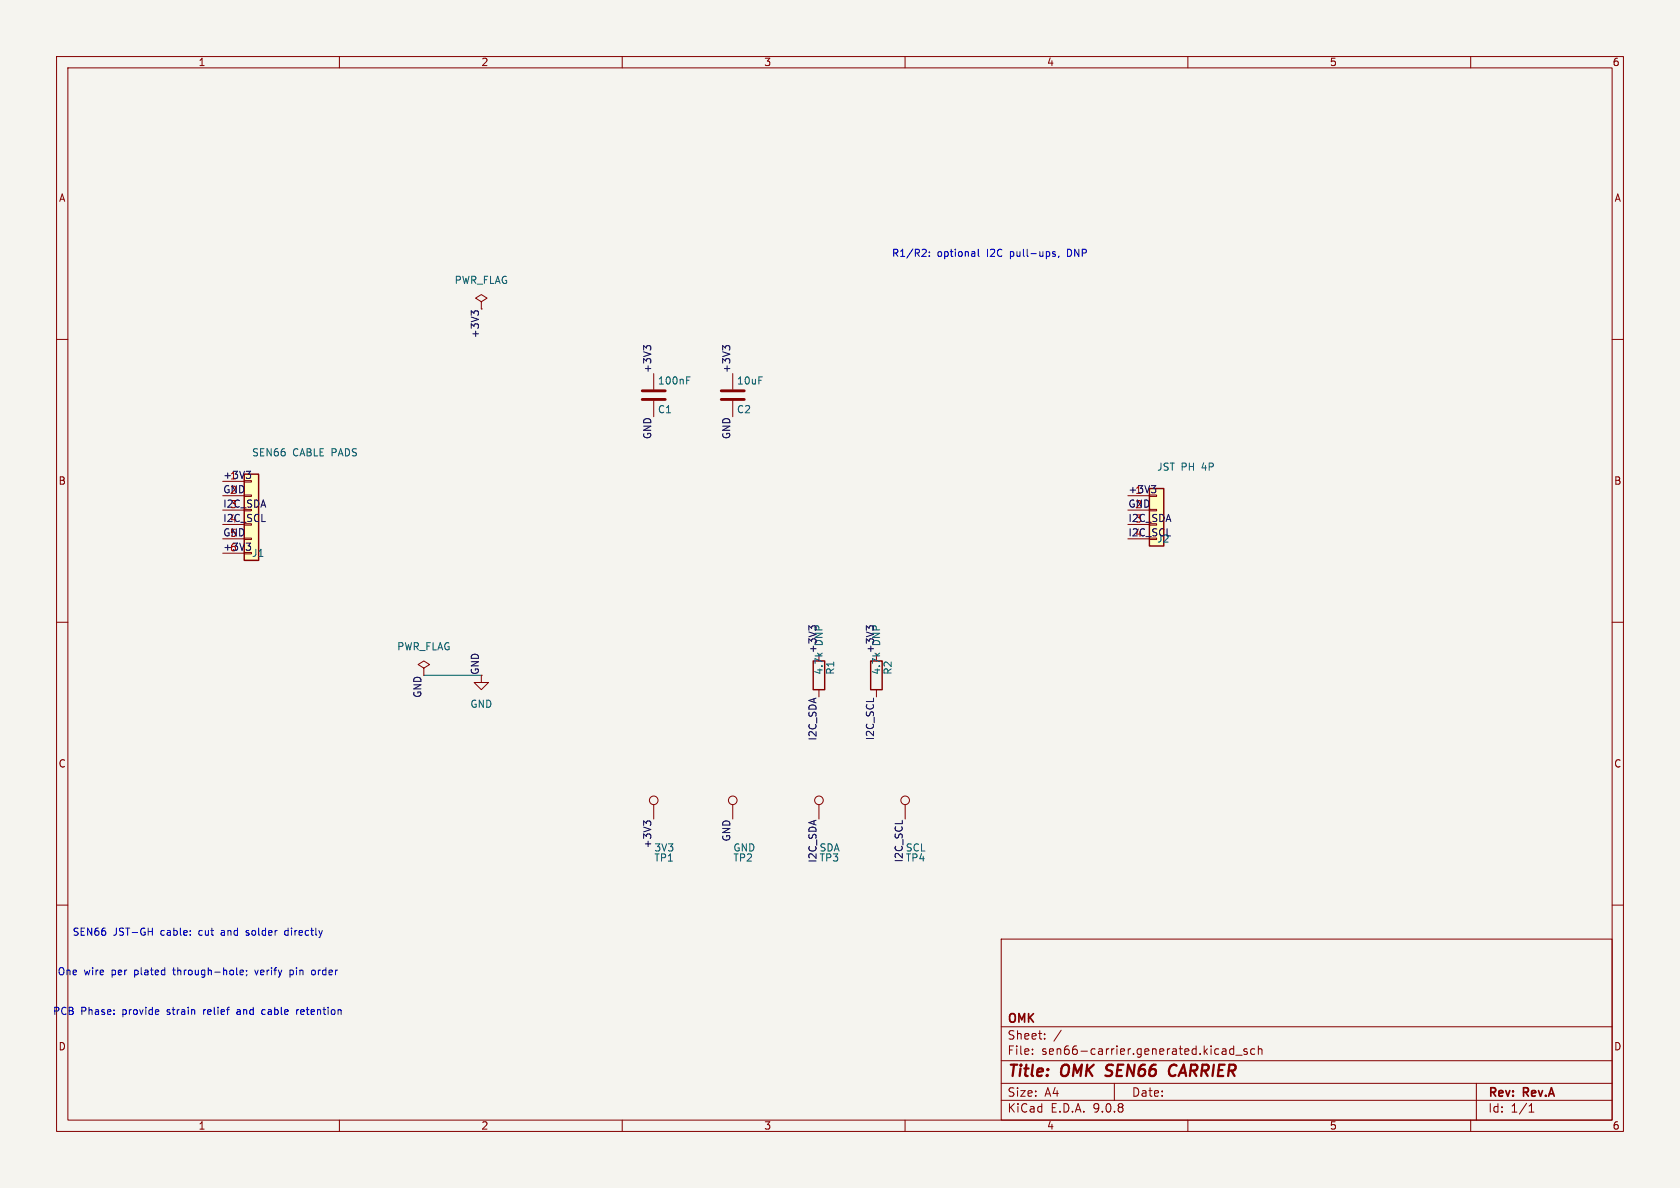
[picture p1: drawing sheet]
<svg xmlns="http://www.w3.org/2000/svg" width="297mm" height="210mm" viewBox="0 0 297 210" stroke-linecap="round" stroke-linejoin="round" font-family="sans-serif">
<path d="M0 0h297v210h-297z" fill="#f5f4ef" stroke="#f5f4ef" stroke-width=".18"/>
<g fill="none" stroke="#840000" stroke-width=".18">
<path d="M10 10h277v190h-277zM12 12h273v186h-273zM60 10v2M110 10v2M160 10v2M210 10v2M260 10v2M10 60h2M129.5 66v2.8M129.5 70.9v2.8M285 60h2M10 110h2"/>
<path d="M285 110h2M10 160h2M177 166h108v32h-108zM285 160h2M60 198v2M110 198v2M160 198v2M177 194.5h108M177 191.5h108M177 187.5h108M177 181.5h108M182.5 186.3v.1"/>
<path d="M182.5 185.5v.1M184.7 183.6v.1M184.7 182.8v.1M187.6 182.1l-1.3 2M197 191.5v3M210 198v2M218.1 184.9v1.5M218.1 185.5l-.4-.1-.3 .3v.4l.1 .2h.6M218.5 186.5h1.1M220.5 185.5l-.4-.1-.2 .2 .1 .2 .5 .2v.3h-.6M221.8 185.5l-.4-.1-.3 .3v.4l.1 .2h.6M222.5 185.5l.2-.1 .3 .1 .1 .9"/>
<path d="M222.5 184.9v1.5M260 198v2M261 191.5v6.5M270.3 196.6h.9M270.3 195.5l.4-.4v1.5"/>
</g>
<path d="M207.6 188.2a1.13 1.13 0 0 0-.9 .7 1.13 1.13 0 0 0 .2 1.2l.3 .1 .5-.1" fill="none" stroke="#840000" stroke-width=".4"/>
<path d="M127.5 69.1h4.1M127.5 70.6h4.1" fill="none" stroke="#840000" stroke-width=".51"/>
<path d="M43.2 83.8h2.5v15.3h-2.5z" fill="#ffffc2"/>
<path d="M43.2 83.8h2.5v15.3h-2.5z" fill="none" stroke="#840000" stroke-width=".25"/>
<g fill="none" stroke="#840000" stroke-width=".18">
<path d="M39.4 85.1h3.8M39.4 87.6h3.8M39.4 90.2h3.8M39.4 92.7h3.8M39.4 95.3h3.8M39.4 97.8h3.8M43.2 85h1.2v.2h-1.2zM43.2 87.5h1.2v.3h-1.2zM43.2 95.1h1.2v.3h-1.2zM43.2 97.7h1.2v.2h-1.2zM74.9 118.1l1-.6-1-.7-1 .7 1 .6v1.3M85.1 119.4v1.3h1.3l-1.3 1.2-1.3-1.2h1.3"/>
<path d="M144.8 142.2v2.6M160 142.2v2.6"/>
<circle cx="144.8" cy="141.5" r=".76"/>
<circle cx="160" cy="141.5" r=".76"/>
</g>
<path d="M203.2 86.4h2.5v10.1h-2.5z" fill="#ffffc2"/>
<path d="M203.2 86.4h2.5v10.1h-2.5zM143.8 116.8h2v5.1h-2zM153.9 116.8h2.1v5.1h-2.1z" fill="none" stroke="#840000" stroke-width=".25"/>
<g fill="none" stroke="#840000" stroke-width=".18">
<path d="M85.1 53.3l1-.6-1-.6-1 .6 1 .6v1.3M85.1 54.6h.1M115.6 66v2.8M115.6 70.9v2.8M199.4 87.6h3.8M199.4 90.2h3.8M199.4 92.7h3.8M199.4 95.3h3.8M203.2 87.5h1.3v.3h-1.3zM203.2 90h1.3v.3h-1.3zM144.8 121.9v1.3M154.9 121.9v1.3"/>
<path d="M115.6 142.2v2.6M129.5 142.2v2.6"/>
<circle cx="115.6" cy="141.5" r=".76"/>
<circle cx="129.5" cy="141.5" r=".76"/>
</g>
<path d="M113.5 69.1h4.1M113.5 70.6h4.1" fill="none" stroke="#840000" stroke-width=".51"/>
<path d="M121.4 67.2h.4M121.4 66.6h.6" fill="none" stroke="#006464" stroke-width=".18"/>
<g fill="none" stroke="#0f0f0f" stroke-width=".18">
<path d="M83.8 55.4l-.5-.4v.7M83.8 55.2l.2-.2h.3l.3 .2M114.3 61.5l-.5-.4v.8M114.3 61.3l.2-.2h.3l.3 .2M128.2 61.3l.3-.2h.3l.2 .2M128.2 61.5l-.4-.4v.8M43.5 83.3h.8l-.4 .5M43.5 96h.8l-.4 .5M44.1 83.8l.2 .2v.3l-.2 .3M44.1 96.5l.2 .2v.3M203.5 85.8h.8l-.4 .5M204.1 86.3l.2 .3v.3l-.2 .2"/>
<path d="M143.5 111.1l-.5-.5v.8M144 110.6h-.3l-.2 .3M153.6 111.1l-.4-.5v.8M154.2 110.6h-.3l-.3 .3M114.3 145.5l-.5-.4v.8M114.3 145.4l.2-.3h.3l.3 .3"/>
</g>
<path d="M74.9 119.4h10.2" fill="none" stroke="#009600" stroke-width=".18"/>
<g fill="none" stroke="#0000c2" stroke-width=".18">
<path d="M163.5 44.1l.3 .2-.1 .3-.7 .7h.8M164.3 45.2v.1M164.3 44.5v.2M172.9 44.1v1l.2 .2M186.6 44.5h-.4l-.1 .2v.1l.5 .2v.3h-.5M187.2 45.3l-.1 .2M26.2 164.7h.7M26.9 164.1v1.2M33.6 165.2v.1M33.6 164.5v.2M41.9 172.3h.1M42 178.5h-.1"/>
<path d="M42 178.8l-.1 .2 .1 .3M42.4 171.9l.6-.1v-.3h-.4l-.2 .2 .1 .6h.5M43.5 165.3h.1M43.6 171.5v.2M43.6 172.3l-.1 .2M43.7 164.5l-.2 .2 .2 .2M45 171.5l.3 .8M46.8 178.5h-.4l-.1 .2v.5l.5 .1M50.8 164.5h-.3l-.2 .2 .1 .5 .4 .1M51.3 172.3h.3M51.3 171.5v1.3M51.6 171.5h-.3"/>
<path d="M52.4 178.5v.8M52.8 178.5l-.4 .2M55.6 171.5h-.3l-.2 .2v.5l.2 .1h.3"/>
</g>
<g font-size="2.8" fill="#840000">
<text x="178" y="190.9">Title:</text>
<text x="187.7" y="190.9">OMK SEN66</text>
<text x="208.3" y="190.9">CARRIER</text>
</g>
<g font-size="2.1" fill="#840000">
<text x="178" y="184">Sheet:</text>
<text x="178" y="181.2">OMK</text>
<text x="178" y="186.7">File:</text>
<text x="184.1" y="186.7">sen66-carrier.generated.kicad_sch</text>
<text x="178" y="196.9">KiCad</text>
<text x="178" y="194.1">Size:</text>
<text x="184.7" y="194.1">A4</text>
<text x="185.7" y="196.9">E.D.A.</text>
<text x="193.3" y="196.9">9.0.8</text>
<text x="200" y="194.1">Date:</text>
<text x="263" y="194.3">Rev:</text>
<text x="263" y="196.9">Id:</text>
<text x="267.1" y="196.9">1/1</text>
<text x="269.4" y="194.3">Rev.A</text>
</g>
<g font-size="1.8" fill="#840000">
<text x="35" y="11.9">1</text>
<text x="85" y="11.9">2</text>
<text x="135" y="11.9">3</text>
<text x="185" y="11.9">4</text>
<text x="235" y="11.9">5</text>
<text x="285" y="11.9">6</text>
<text x="10.3" y="35.9">A</text>
<text x="285.3" y="35.9">A</text>
<text x="10.3" y="85.9">B</text>
<text x="285.3" y="85.9">B</text>
<text x="10.3" y="135.9">C</text>
<text x="285.3" y="135.9">C</text>
<text x="10.3" y="185.9">D</text>
<text x="285.3" y="185.9">D</text>
<text x="35" y="199.9">1</text>
<text x="85" y="199.9">2</text>
<text x="135" y="199.9">3</text>
<text x="185" y="199.9">4</text>
<text x="235" y="199.9">5</text>
<text x="285" y="199.9">6</text>
</g>
<g font-size="1.8" fill="#0000c2">
<text x="157.6" y="45.6">R1/R2:</text>
<text x="165.7" y="45.6">optional</text>
<text x="174.6" y="45.6">I2C</text>
<text x="178.8" y="45.6">pull-ups,</text>
<text x="189.1" y="45.6">DNP</text>
<text x="12.7" y="165.6">SEN66</text>
<text x="20" y="165.6">JST-GH</text>
<text x="28.5" y="165.6">cable:</text>
<text x="35.4" y="165.6">cut</text>
<text x="39.6" y="165.6">and</text>
<text x="44.2" y="165.6">solder</text>
<text x="51.2" y="165.6">directly</text>
<text x="10.1" y="172.6">One</text>
<text x="14.8" y="172.6">wire</text>
<text x="19.8" y="172.6">per</text>
<text x="24" y="172.6">plated</text>
<text x="31.1" y="172.6">through-hole;</text>
<text x="45.8" y="172.6">verify</text>
<text x="52.1" y="172.6">pin</text>
<text x="56.2" y="172.6">order</text>
<text x="9.3" y="179.6">PCB</text>
<text x="14.3" y="179.6">Phase:</text>
<text x="21.7" y="179.6">provide</text>
<text x="29.8" y="179.6">strain</text>
<text x="36.4" y="179.6">relief</text>
<text x="42.5" y="179.6">and</text>
<text x="47.2" y="179.6">cable</text>
<text x="53.5" y="179.6">retention</text>
</g>
<g font-size="1.8" fill="#006464">
<text x="80.3" y="50.4">PWR_FLAG</text>
<text x="116.2" y="68.2">100nF</text>
<text x="130.2" y="68.2">10uF</text>
<text x="116.2" y="73.3">C1</text>
<text x="130.2" y="73.3">C2</text>
<text x="44.5" y="80.9">SEN66</text>
<text x="51.7" y="80.9">CABLE PADS</text>
<text x="204.5" y="83.4">JST PH</text>
<text x="212.6" y="83.4">4P</text>
<text x="70.1" y="115.2">PWR_FLAG</text>
<text x="145.6" y="119.4" transform="rotate(-90 145.6 119.4)">4.7k</text>
<text x="147.7" y="119.4" transform="rotate(-90 147.7 119.4)">R1</text>
<text x="155.8" y="119.4" transform="rotate(-90 155.8 119.4)">4.7k</text>
<text x="157.8" y="119.4" transform="rotate(-90 157.8 119.4)">R2</text>
<text x="83.1" y="125.3">GND</text>
<text x="115.6" y="152.5">TP1</text>
<text x="115.6" y="150.7">3V3</text>
<text x="129.5" y="152.5">TP2</text>
<text x="129.5" y="150.7">GND</text>
</g>
<g font-size="1.8" fill="#0f0f0f">
<text x="84.7" y="59.9" transform="rotate(-90 84.7 59.9)">+3V3</text>
<text x="115.2" y="66" transform="rotate(-90 115.2 66)">+3V3</text>
<text x="129.2" y="66" transform="rotate(-90 129.2 66)">+3V3</text>
<text x="115.2" y="77.7" transform="rotate(-90 115.2 77.7)">GND</text>
<text x="129.2" y="77.7" transform="rotate(-90 129.2 77.7)">GND</text>
<text x="39.4" y="87.3">GND</text>
<text x="39.4" y="89.8">I2C_SDA</text>
<text x="39.4" y="84.7">+3V3</text>
<text x="40.6" y="84.8">1</text>
<text x="40.6" y="87.4">2</text>
<text x="40.6" y="89.9">3</text>
<text x="199.4" y="89.8">GND</text>
<text x="199.4" y="87.3">+3V3</text>
<text x="200.6" y="87.4">1</text>
<text x="200.6" y="89.9">2</text>
<text x="39.4" y="92.4">I2C_SCL</text>
<text x="39.4" y="94.9">GND</text>
<text x="40.6" y="92.5">4</text>
<text x="40.6" y="95">5</text>
<text x="199.4" y="94.9">I2C_SCL</text>
<text x="199.4" y="92.4">I2C_SDA</text>
<text x="200.6" y="92.5">3</text>
<text x="200.6" y="95">4</text>
<text x="39.4" y="97.4">+3V3</text>
<text x="40.6" y="97.5">6</text>
<text x="44.5" y="98.7">J1</text>
<text x="204.5" y="96.1">J2</text>
<text x="84.7" y="119.4" transform="rotate(-90 84.7 119.4)">GND</text>
<text x="144.4" y="115.6" transform="rotate(-90 144.4 115.6)">+3V3</text>
<text x="145.6" y="114.1" transform="rotate(-90 145.6 114.1)">DNP</text>
<text x="154.6" y="115.6" transform="rotate(-90 154.6 115.6)">+3V3</text>
<text x="155.8" y="114.1" transform="rotate(-90 155.8 114.1)">DNP</text>
<text x="74.6" y="123.5" transform="rotate(-90 74.6 123.5)">GND</text>
<text x="144.4" y="131" transform="rotate(-90 144.4 131)">I2C_SDA</text>
<text x="154.6" y="131" transform="rotate(-90 154.6 131)">I2C_SCL</text>
<text x="129.2" y="148.9" transform="rotate(-90 129.2 148.9)">GND</text>
<text x="115.2" y="150.1" transform="rotate(-90 115.2 150.1)">+3V3</text>
<text x="144.4" y="152.6" transform="rotate(-90 144.4 152.6)">I2C_SDA</text>
<text x="144.8" y="152.5">TP3</text>
<text x="144.8" y="150.7">SDA</text>
<text x="159.7" y="152.5" transform="rotate(-90 159.7 152.5)">I2C_SCL</text>
<text x="160" y="152.5">TP4</text>
<text x="160" y="150.7">SCL</text>
</g>
</svg>
